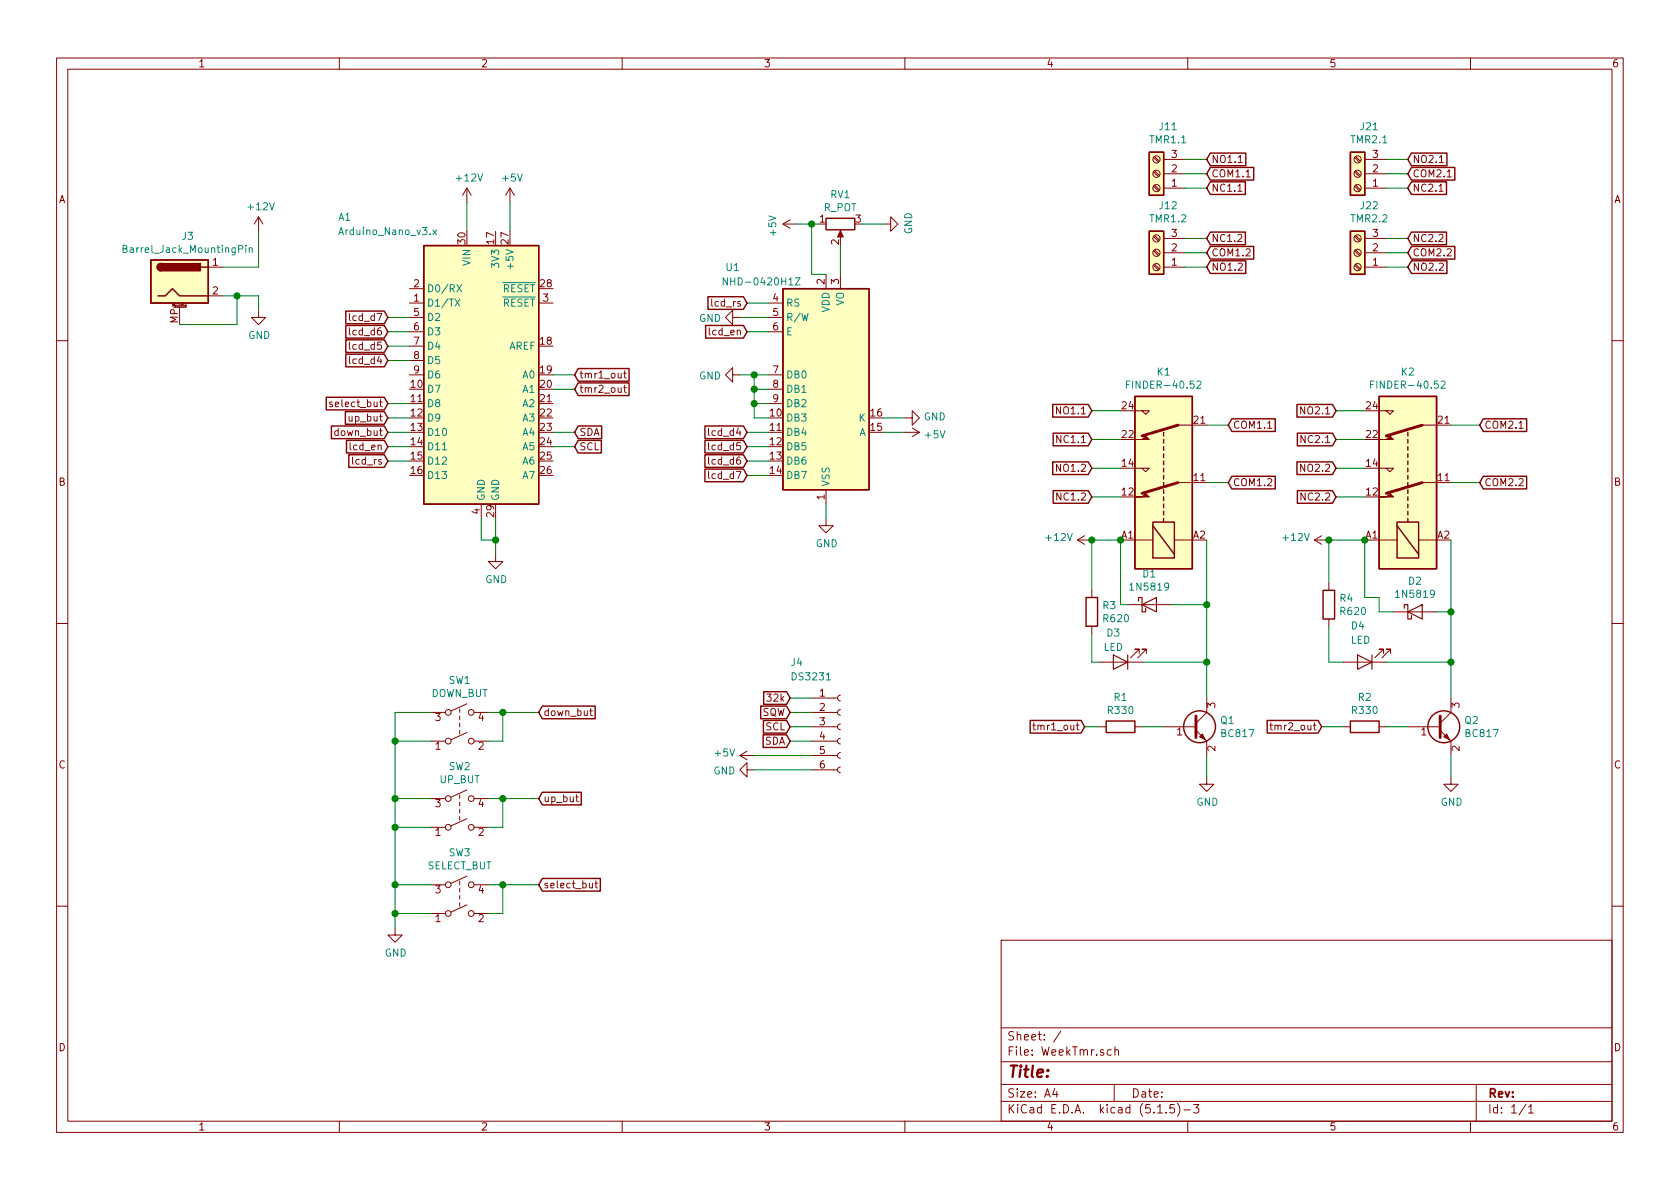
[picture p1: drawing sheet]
EESchema Schematic File Version 4
EELAYER 30 0
EELAYER END
$Descr A4 11693 8268
encoding utf-8
Sheet 1 1
Title ""
Date ""
Rev ""
Comp ""
Comment1 ""
Comment2 ""
Comment3 ""
Comment4 ""
$EndDescr
$Comp
L MCU_Module:Arduino_Nano_v3.x A1
U 1 1
P 3350 2600
F 0 "A1" H 2400 3700 50  0000 C CNN
F 1 "Arduino_Nano_v3.x" H 2700 3600 50  0000 C CNN
F 2 "KiCad_Library:Arduino_Nano_direct_Slot" H 3350 2600 50  0001 C CIN
F 3 "http://www.mouser.com/pdfdocs/Gravitech_Arduino_Nano3_0.pdf" H 3350 2600 50  0001 C CNN
	1    3350 2600
	1    0    0    -1  
$EndComp
$Comp
L Connector:Barrel_Jack_MountingPin J3
U 1 1
P 1250 1950
F 0 "J3" H 1307 2267 50  0000 C CNN
F 1 "Barrel_Jack_MountingPin" H 1307 2176 50  0000 C CNN
F 2 "KiCad_Library:BarrelJack_Horizontal_comet" H 1300 1910 50  0001 C CNN
F 3 "~" H 1300 1910 50  0001 C CNN
	1    1250 1950
	1    0    0    -1  
$EndComp
$Comp
L Device:R_POT RV1
U 1 1
P 5850 1550
F 0 "RV1" V 5643 1550 50  0000 C CNN
F 1 "R_POT" V 5734 1550 50  0000 C CNN
F 2 "KiCad_Library:Pot_custom" H 5850 1550 50  0001 C CNN
F 3 "~" H 5850 1550 50  0001 C CNN
	1    5850 1550
	0    -1   1    0   
$EndComp
$Comp
L Switch:SW_DPST SW1
U 1 1
P 3200 5050
F 0 "SW1" H 3200 5375 50  0000 C CNN
F 1 "DOWN_BUT" H 3200 5284 50  0000 C CNN
F 2 "KiCad_Library:SW_Button" H 3200 5050 50  0001 C CNN
F 3 "~" H 3200 5050 50  0001 C CNN
	1    3200 5050
	1    0    0    -1  
$EndComp
$Comp
L Switch:SW_DPST SW2
U 1 1
P 3200 5650
F 0 "SW2" H 3200 5975 50  0000 C CNN
F 1 "UP_BUT" H 3200 5884 50  0000 C CNN
F 2 "KiCad_Library:SW_Button" H 3200 5650 50  0001 C CNN
F 3 "~" H 3200 5650 50  0001 C CNN
	1    3200 5650
	1    0    0    -1  
$EndComp
$Comp
L Switch:SW_DPST SW3
U 1 1
P 3200 6250
F 0 "SW3" H 3200 6575 50  0000 C CNN
F 1 "SELECT_BUT" H 3200 6484 50  0000 C CNN
F 2 "KiCad_Library:SW_Button" H 3200 6250 50  0001 C CNN
F 3 "~" H 3200 6250 50  0001 C CNN
	1    3200 6250
	1    0    0    -1  
$EndComp
$Comp
L power:GND #PWR0101
U 1 1
P 1800 2150
F 0 "#PWR0101" H 1800 1900 50  0001 C CNN
F 1 "GND" H 1805 1977 50  0000 C CNN
F 2 "" H 1800 2150 50  0001 C CNN
F 3 "" H 1800 2150 50  0001 C CNN
	1    1800 2150
	1    0    0    -1  
$EndComp
$Comp
L power:+12V #PWR0102
U 1 1
P 1800 1600
F 0 "#PWR0102" H 1800 1450 50  0001 C CNN
F 1 "+12V" H 1815 1773 50  0000 C CNN
F 2 "" H 1800 1600 50  0001 C CNN
F 3 "" H 1800 1600 50  0001 C CNN
	1    1800 1600
	1    0    0    -1  
$EndComp
Wire Wire Line
	1550 2050 1650 2050
Wire Wire Line
	1800 2050 1800 2150
Wire Wire Line
	1550 1850 1800 1850
Wire Wire Line
	1800 1850 1800 1600
$Comp
L power:+5V #PWR0103
U 1 1
P 3550 1400
F 0 "#PWR0103" H 3550 1250 50  0001 C CNN
F 1 "+5V" H 3565 1573 50  0000 C CNN
F 2 "" H 3550 1400 50  0001 C CNN
F 3 "" H 3550 1400 50  0001 C CNN
	1    3550 1400
	1    0    0    -1  
$EndComp
Wire Wire Line
	3550 1600 3550 1400
$Comp
L power:+5V #PWR0104
U 1 1
P 5550 1550
F 0 "#PWR0104" H 5550 1400 50  0001 C CNN
F 1 "+5V" H 5565 1723 50  0000 C CNN
F 2 "" H 5550 1550 50  0001 C CNN
F 3 "" H 5550 1550 50  0001 C CNN
	1    5550 1550
	0    -1   1    0   
$EndComp
Wire Wire Line
	5550 1550 5650 1550
Wire Wire Line
	5850 1700 5850 1900
Wire Wire Line
	5650 1900 5650 1550
Wire Wire Line
	5650 1900 5750 1900
Connection ~ 5650 1550
Wire Wire Line
	5650 1550 5700 1550
$Comp
L power:GND #PWR0105
U 1 1
P 6150 1550
F 0 "#PWR0105" H 6150 1300 50  0001 C CNN
F 1 "GND" H 6155 1377 50  0000 C CNN
F 2 "" H 6150 1550 50  0001 C CNN
F 3 "" H 6150 1550 50  0001 C CNN
	1    6150 1550
	0    -1   -1   0   
$EndComp
Wire Wire Line
	6000 1550 6150 1550
$Comp
L Display_Character:NHD-0420H1Z U1
U 1 1
P 5750 2700
F 0 "U1" H 5100 3550 50  0000 C CNN
F 1 "NHD-0420H1Z" H 5300 3450 50  0000 C CNN
F 2 "KiCad_Library:LCD_4x20_Stoian" H 5750 1800 50  0001 C CNN
F 3 "http://www.newhavendisplay.com/specs/NHD-0420H1Z-FSW-GBW-33V3.pdf" H 5850 2600 50  0001 C CNN
	1    5750 2700
	1    0    0    -1  
$EndComp
$Comp
L power:GND #PWR0106
U 1 1
P 5750 3600
F 0 "#PWR0106" H 5750 3350 50  0001 C CNN
F 1 "GND" H 5755 3427 50  0000 C CNN
F 2 "" H 5750 3600 50  0001 C CNN
F 3 "" H 5750 3600 50  0001 C CNN
	1    5750 3600
	1    0    0    -1  
$EndComp
Wire Wire Line
	5750 3500 5750 3600
$Comp
L Transistor_BJT:BC817 Q1
U 1 1
P 8300 5050
F 0 "Q1" H 8491 5096 50  0000 L CNN
F 1 "BC817" H 8491 5005 50  0000 L CNN
F 2 "Package_TO_SOT_SMD:SOT-23" H 8500 4975 50  0001 L CIN
F 3 "http://www.fairchildsemi.com/ds/BC/BC817.pdf" H 8300 5050 50  0001 L CNN
	1    8300 5050
	1    0    0    -1  
$EndComp
$Comp
L Transistor_BJT:BC817 Q2
U 1 1
P 10000 5050
F 0 "Q2" H 10191 5096 50  0000 L CNN
F 1 "BC817" H 10191 5005 50  0000 L CNN
F 2 "Package_TO_SOT_SMD:SOT-23" H 10200 4975 50  0001 L CIN
F 3 "http://www.fairchildsemi.com/ds/BC/BC817.pdf" H 10000 5050 50  0001 L CNN
	1    10000 5050
	1    0    0    -1  
$EndComp
$Comp
L power:GND #PWR0107
U 1 1
P 10100 5400
F 0 "#PWR0107" H 10100 5150 50  0001 C CNN
F 1 "GND" H 10105 5227 50  0000 C CNN
F 2 "" H 10100 5400 50  0001 C CNN
F 3 "" H 10100 5400 50  0001 C CNN
	1    10100 5400
	1    0    0    -1  
$EndComp
$Comp
L power:GND #PWR0108
U 1 1
P 8400 5400
F 0 "#PWR0108" H 8400 5150 50  0001 C CNN
F 1 "GND" H 8405 5227 50  0000 C CNN
F 2 "" H 8400 5400 50  0001 C CNN
F 3 "" H 8400 5400 50  0001 C CNN
	1    8400 5400
	1    0    0    -1  
$EndComp
Wire Wire Line
	8400 5250 8400 5400
Wire Wire Line
	10100 5250 10100 5400
Wire Wire Line
	10100 4600 10100 4850
Wire Wire Line
	8400 3750 8400 4200
Wire Wire Line
	7800 4200 7800 3750
Text GLabel 4000 2600 2    50   Input ~ 0
tmr1_out
Text GLabel 4000 2700 2    50   Input ~ 0
tmr2_out
Wire Wire Line
	3850 2600 4000 2600
Wire Wire Line
	3850 2700 4000 2700
Wire Wire Line
	1250 2250 1650 2250
Wire Wire Line
	1650 2250 1650 2050
Connection ~ 1650 2050
Wire Wire Line
	1650 2050 1800 2050
Text GLabel 2700 3000 0    50   Input ~ 0
down_but
Text GLabel 2700 2900 0    50   Input ~ 0
up_but
Text GLabel 2700 2800 0    50   Input ~ 0
select_but
Wire Wire Line
	2700 2800 2850 2800
Wire Wire Line
	2700 2900 2850 2900
Wire Wire Line
	2700 3000 2850 3000
Text GLabel 2700 3200 0    50   Input ~ 0
lcd_rs
Text GLabel 2700 3100 0    50   Input ~ 0
lcd_en
Text GLabel 2700 2500 0    50   Input ~ 0
lcd_d4
Text GLabel 2700 2400 0    50   Input ~ 0
lcd_d5
Text GLabel 2700 2300 0    50   Input ~ 0
lcd_d6
Text GLabel 2700 2200 0    50   Input ~ 0
lcd_d7
Wire Wire Line
	2700 2200 2850 2200
Wire Wire Line
	2700 2300 2850 2300
Wire Wire Line
	2700 2400 2850 2400
Wire Wire Line
	2700 2500 2850 2500
$Comp
L power:GND #PWR0109
U 1 1
P 3450 3850
F 0 "#PWR0109" H 3450 3600 50  0001 C CNN
F 1 "GND" H 3455 3677 50  0000 C CNN
F 2 "" H 3450 3850 50  0001 C CNN
F 3 "" H 3450 3850 50  0001 C CNN
	1    3450 3850
	1    0    0    -1  
$EndComp
Wire Wire Line
	3350 3600 3350 3750
Wire Wire Line
	3350 3750 3450 3750
Wire Wire Line
	3450 3750 3450 3850
Wire Wire Line
	3450 3600 3450 3750
Connection ~ 3450 3750
Text GLabel 5200 3300 0    50   Input ~ 0
lcd_d7
Text GLabel 5200 3200 0    50   Input ~ 0
lcd_d6
Text GLabel 5200 3100 0    50   Input ~ 0
lcd_d5
Text GLabel 5200 3000 0    50   Input ~ 0
lcd_d4
Wire Wire Line
	5200 3000 5350 3000
Wire Wire Line
	5200 3100 5350 3100
Wire Wire Line
	5200 3200 5350 3200
Wire Wire Line
	5200 3300 5350 3300
Text GLabel 5200 2100 0    50   Input ~ 0
lcd_rs
Text GLabel 5200 2300 0    50   Input ~ 0
lcd_en
Wire Wire Line
	5200 2300 5350 2300
Wire Wire Line
	5200 2100 5350 2100
$Comp
L power:GND #PWR0110
U 1 1
P 5150 2200
F 0 "#PWR0110" H 5150 1950 50  0001 C CNN
F 1 "GND" V 5155 2072 50  0000 R CNN
F 2 "" H 5150 2200 50  0001 C CNN
F 3 "" H 5150 2200 50  0001 C CNN
	1    5150 2200
	0    1    1    0   
$EndComp
Wire Wire Line
	5150 2200 5350 2200
$Comp
L power:GND #PWR0111
U 1 1
P 5150 2600
F 0 "#PWR0111" H 5150 2350 50  0001 C CNN
F 1 "GND" V 5155 2472 50  0000 R CNN
F 2 "" H 5150 2600 50  0001 C CNN
F 3 "" H 5150 2600 50  0001 C CNN
	1    5150 2600
	0    1    1    0   
$EndComp
Wire Wire Line
	5150 2600 5250 2600
Wire Wire Line
	5250 2600 5250 2700
Wire Wire Line
	5250 2900 5350 2900
Connection ~ 5250 2600
Wire Wire Line
	5250 2600 5350 2600
Wire Wire Line
	5350 2800 5250 2800
Connection ~ 5250 2800
Wire Wire Line
	5250 2800 5250 2900
Wire Wire Line
	5350 2700 5250 2700
Connection ~ 5250 2700
Wire Wire Line
	5250 2700 5250 2800
$Comp
L power:GND #PWR0112
U 1 1
P 6300 2900
F 0 "#PWR0112" H 6300 2650 50  0001 C CNN
F 1 "GND" V 6305 2772 50  0000 R CNN
F 2 "" H 6300 2900 50  0001 C CNN
F 3 "" H 6300 2900 50  0001 C CNN
	1    6300 2900
	0    -1   -1   0   
$EndComp
$Comp
L power:+5V #PWR0113
U 1 1
P 6300 3000
F 0 "#PWR0113" H 6300 2850 50  0001 C CNN
F 1 "+5V" V 6315 3128 50  0000 L CNN
F 2 "" H 6300 3000 50  0001 C CNN
F 3 "" H 6300 3000 50  0001 C CNN
	1    6300 3000
	0    1    1    0   
$EndComp
Wire Wire Line
	6150 2900 6300 2900
Wire Wire Line
	6150 3000 6300 3000
$Comp
L Device:R R1
U 1 1
P 7800 5050
F 0 "R1" V 7593 5050 50  0000 C CNN
F 1 "R330" V 7684 5050 50  0000 C CNN
F 2 "Resistor_THT:R_Axial_DIN0207_L6.3mm_D2.5mm_P15.24mm_Horizontal" V 7730 5050 50  0001 C CNN
F 3 "~" H 7800 5050 50  0001 C CNN
	1    7800 5050
	0    1    1    0   
$EndComp
Wire Wire Line
	7950 5050 8100 5050
Text GLabel 7550 5050 0    50   Input ~ 0
tmr1_out
Text GLabel 9200 5050 0    50   Input ~ 0
tmr2_out
Wire Wire Line
	9200 5050 9350 5050
$Comp
L power:+12V #PWR0114
U 1 1
P 9250 3750
F 0 "#PWR0114" H 9250 3600 50  0001 C CNN
F 1 "+12V" V 9265 3878 50  0000 L CNN
F 2 "" H 9250 3750 50  0001 C CNN
F 3 "" H 9250 3750 50  0001 C CNN
	1    9250 3750
	0    -1   -1   0   
$EndComp
$Comp
L power:+12V #PWR0115
U 1 1
P 7600 3750
F 0 "#PWR0115" H 7600 3600 50  0001 C CNN
F 1 "+12V" V 7615 3878 50  0000 L CNN
F 2 "" H 7600 3750 50  0001 C CNN
F 3 "" H 7600 3750 50  0001 C CNN
	1    7600 3750
	0    -1   -1   0   
$EndComp
Wire Wire Line
	7600 3750 7800 3750
Wire Wire Line
	9250 3750 9500 3750
Wire Wire Line
	2700 3100 2850 3100
Wire Wire Line
	2700 3200 2850 3200
$Comp
L power:+12V #PWR0116
U 1 1
P 3250 1400
F 0 "#PWR0116" H 3250 1250 50  0001 C CNN
F 1 "+12V" H 3265 1573 50  0000 C CNN
F 2 "" H 3250 1400 50  0001 C CNN
F 3 "" H 3250 1400 50  0001 C CNN
	1    3250 1400
	1    0    0    -1  
$EndComp
Wire Wire Line
	3250 1400 3250 1600
Wire Wire Line
	9650 5050 9800 5050
$Comp
L Device:R R2
U 1 1
P 9500 5050
F 0 "R2" V 9293 5050 50  0000 C CNN
F 1 "R330" V 9384 5050 50  0000 C CNN
F 2 "Resistor_THT:R_Axial_DIN0207_L6.3mm_D2.5mm_P15.24mm_Horizontal" V 9430 5050 50  0001 C CNN
F 3 "~" H 9500 5050 50  0001 C CNN
	1    9500 5050
	0    1    1    0   
$EndComp
Wire Wire Line
	7550 5050 7650 5050
$Comp
L power:GND #PWR0117
U 1 1
P 2750 6450
F 0 "#PWR0117" H 2750 6200 50  0001 C CNN
F 1 "GND" H 2755 6277 50  0000 C CNN
F 2 "" H 2750 6450 50  0001 C CNN
F 3 "" H 2750 6450 50  0001 C CNN
	1    2750 6450
	1    0    0    -1  
$EndComp
Wire Wire Line
	2750 6450 2750 6350
Wire Wire Line
	2750 4950 3000 4950
Wire Wire Line
	3000 5150 2750 5150
Connection ~ 2750 5150
Wire Wire Line
	2750 5150 2750 4950
Wire Wire Line
	3000 5550 2750 5550
Connection ~ 2750 5550
Wire Wire Line
	2750 5550 2750 5150
Wire Wire Line
	3000 5750 2750 5750
Connection ~ 2750 5750
Wire Wire Line
	2750 5750 2750 5550
Wire Wire Line
	3000 6150 2750 6150
Connection ~ 2750 6150
Wire Wire Line
	2750 6150 2750 5750
Wire Wire Line
	3000 6350 2750 6350
Connection ~ 2750 6350
Wire Wire Line
	2750 6350 2750 6150
Text GLabel 3750 4950 2    50   Input ~ 0
down_but
Text GLabel 3750 5550 2    50   Input ~ 0
up_but
Text GLabel 3750 6150 2    50   Input ~ 0
select_but
Wire Wire Line
	3400 4950 3500 4950
Wire Wire Line
	3400 5150 3500 5150
Wire Wire Line
	3500 5150 3500 4950
Connection ~ 3500 4950
Wire Wire Line
	3500 4950 3750 4950
Wire Wire Line
	3400 5550 3500 5550
Wire Wire Line
	3400 5750 3500 5750
Wire Wire Line
	3500 5750 3500 5550
Connection ~ 3500 5550
Wire Wire Line
	3500 5550 3750 5550
Wire Wire Line
	3400 6150 3500 6150
Wire Wire Line
	3400 6350 3500 6350
Wire Wire Line
	3500 6350 3500 6150
Connection ~ 3500 6150
Wire Wire Line
	3500 6150 3750 6150
$Comp
L Connector:Conn_01x06_Female J4
U 1 1
P 5850 5050
F 0 "J4" H 5500 5500 50  0000 L CNN
F 1 "DS3231" H 5500 5400 50  0000 L CNN
F 2 "KiCad_Library:DS3231_RTC_Module" H 5850 5050 50  0001 C CNN
F 3 "~" H 5850 5050 50  0001 C CNN
	1    5850 5050
	1    0    0    -1  
$EndComp
Text GLabel 5500 4850 0    50   Input ~ 0
32k
Text GLabel 5500 4950 0    50   Input ~ 0
SQW
Text GLabel 5500 5050 0    50   Input ~ 0
SCL
Text GLabel 5500 5150 0    50   Input ~ 0
SDA
$Comp
L power:+5V #PWR0118
U 1 1
P 5250 5250
F 0 "#PWR0118" H 5250 5100 50  0001 C CNN
F 1 "+5V" V 5265 5378 50  0000 L CNN
F 2 "" H 5250 5250 50  0001 C CNN
F 3 "" H 5250 5250 50  0001 C CNN
	1    5250 5250
	0    -1   -1   0   
$EndComp
$Comp
L power:GND #PWR0119
U 1 1
P 5250 5350
F 0 "#PWR0119" H 5250 5100 50  0001 C CNN
F 1 "GND" V 5255 5222 50  0000 R CNN
F 2 "" H 5250 5350 50  0001 C CNN
F 3 "" H 5250 5350 50  0001 C CNN
	1    5250 5350
	0    1    1    0   
$EndComp
Wire Wire Line
	5500 4850 5650 4850
Wire Wire Line
	5500 4950 5650 4950
Wire Wire Line
	5500 5050 5650 5050
Wire Wire Line
	5500 5150 5650 5150
Wire Wire Line
	5250 5250 5650 5250
Wire Wire Line
	5250 5350 5650 5350
Text GLabel 4000 3000 2    50   Input ~ 0
SDA
Text GLabel 4000 3100 2    50   Input ~ 0
SCL
Wire Wire Line
	3850 3000 4000 3000
Wire Wire Line
	3850 3100 4000 3100
$Comp
L Device:LED D3
U 1 1
P 7800 4600
F 0 "D3" H 7850 4400 50  0000 C CNN
F 1 "LED" H 7850 4500 50  0000 C CNN
F 2 "LED_THT:LED_D5.0mm_Clear" H 7800 4600 50  0001 C CNN
F 3 "~" H 7800 4600 50  0001 C CNN
	1    7800 4600
	-1   0    0    1   
$EndComp
$Comp
L Device:LED D4
U 1 1
P 9500 4600
F 0 "D4" H 9600 4350 50  0000 R CNN
F 1 "LED" H 9600 4450 50  0000 R CNN
F 2 "LED_THT:LED_D5.0mm_Clear" H 9500 4600 50  0001 C CNN
F 3 "~" H 9500 4600 50  0001 C CNN
	1    9500 4600
	-1   0    0    1   
$EndComp
$Comp
L Device:R R4
U 1 1
P 9250 4200
F 0 "R4" H 9320 4246 50  0000 L CNN
F 1 "R620" H 9320 4155 50  0000 L CNN
F 2 "Resistor_SMD:R_0805_2012Metric_Pad1.15x1.40mm_HandSolder" V 9180 4200 50  0001 C CNN
F 3 "~" H 9250 4200 50  0001 C CNN
	1    9250 4200
	1    0    0    -1  
$EndComp
$Comp
L Device:R R3
U 1 1
P 7600 4250
F 0 "R3" H 7670 4296 50  0000 L CNN
F 1 "R620" H 7670 4205 50  0000 L CNN
F 2 "Resistor_SMD:R_0805_2012Metric_Pad1.15x1.40mm_HandSolder" V 7530 4250 50  0001 C CNN
F 3 "~" H 7600 4250 50  0001 C CNN
	1    7600 4250
	1    0    0    -1  
$EndComp
Wire Wire Line
	8400 4200 8400 4600
Connection ~ 8400 4200
Wire Wire Line
	7950 4600 8400 4600
Connection ~ 8400 4600
Wire Wire Line
	8400 4600 8400 4850
Wire Wire Line
	7650 4600 7600 4600
Wire Wire Line
	7600 4600 7600 4400
Wire Wire Line
	7600 4100 7600 3750
Connection ~ 7600 3750
Wire Wire Line
	9250 4350 9250 4600
Wire Wire Line
	9250 4600 9350 4600
Wire Wire Line
	9650 4600 10100 4600
Connection ~ 10100 4600
$Comp
L Relay:FINDER-40.52 K1
U 1 1
P 8100 3350
F 0 "K1" V 8867 3350 50  0000 C CNN
F 1 "FINDER-40.52" V 8776 3350 50  0000 C CNN
F 2 "Relay_THT:Relay_DPDT_Finder_40.52" H 9450 3320 50  0001 C CNN
F 3 "http://gfinder.findernet.com/assets/Series/353/S40EN.pdf" H 8100 3350 50  0001 C CNN
	1    8100 3350
	0    -1   -1   0   
$EndComp
Connection ~ 7800 3750
$Comp
L Relay:FINDER-40.52 K2
U 1 1
P 9800 3350
F 0 "K2" V 10567 3350 50  0000 C CNN
F 1 "FINDER-40.52" V 10476 3350 50  0000 C CNN
F 2 "Relay_THT:Relay_DPDT_Finder_40.52" H 11150 3320 50  0001 C CNN
F 3 "http://gfinder.findernet.com/assets/Series/353/S40EN.pdf" H 9800 3350 50  0001 C CNN
	1    9800 3350
	0    -1   -1   0   
$EndComp
Wire Wire Line
	9500 4150 9500 3750
Connection ~ 9500 3750
Wire Wire Line
	9250 4050 9250 3750
Connection ~ 9250 3750
Text GLabel 8550 2950 2    50   Input ~ 0
COM1.1
Text GLabel 8550 3350 2    50   Input ~ 0
COM1.2
Text GLabel 7600 2850 0    50   Input ~ 0
NO1.1
Text GLabel 7600 3050 0    50   Input ~ 0
NC1.1
Text GLabel 7600 3250 0    50   Input ~ 0
NO1.2
Text GLabel 7600 3450 0    50   Input ~ 0
NC1.2
Wire Wire Line
	7600 2850 7800 2850
Wire Wire Line
	7600 3050 7800 3050
Wire Wire Line
	7600 3250 7800 3250
Wire Wire Line
	7600 3450 7800 3450
Wire Wire Line
	8400 2950 8550 2950
Wire Wire Line
	8400 3350 8550 3350
$Comp
L Connector:Screw_Terminal_01x03 J21
U 1 1
P 9450 1200
F 0 "J21" H 9368 875 50  0000 C CNN
F 1 "TMR2.1" H 9368 966 50  0000 C CNN
F 2 "KiCad_Library:COMET_2EDGR-5.08-14-00AH" H 9450 1200 50  0001 C CNN
F 3 "~" H 9450 1200 50  0001 C CNN
	1    9450 1200
	-1   0    0    1   
$EndComp
$Comp
L Connector:Screw_Terminal_01x03 J22
U 1 1
P 9450 1750
F 0 "J22" H 9368 1425 50  0000 C CNN
F 1 "TMR2.2" H 9368 1516 50  0000 C CNN
F 2 "KiCad_Library:COMET_2EDGR-5.08-14-00AH" H 9450 1750 50  0001 C CNN
F 3 "~" H 9450 1750 50  0001 C CNN
	1    9450 1750
	-1   0    0    1   
$EndComp
$Comp
L Connector:Screw_Terminal_01x03 J11
U 1 1
P 8050 1200
F 0 "J11" H 7968 875 50  0000 C CNN
F 1 "TMR1.1" H 7968 966 50  0000 C CNN
F 2 "KiCad_Library:COMET_2EDGR-5.08-14-00AH" H 8050 1200 50  0001 C CNN
F 3 "~" H 8050 1200 50  0001 C CNN
	1    8050 1200
	-1   0    0    1   
$EndComp
$Comp
L Connector:Screw_Terminal_01x03 J12
U 1 1
P 8050 1750
F 0 "J12" H 7968 1425 50  0000 C CNN
F 1 "TMR1.2" H 7968 1516 50  0000 C CNN
F 2 "KiCad_Library:COMET_2EDGR-5.08-14-00AH" H 8050 1750 50  0001 C CNN
F 3 "~" H 8050 1750 50  0001 C CNN
	1    8050 1750
	-1   0    0    1   
$EndComp
Text GLabel 9300 2850 0    50   Input ~ 0
NO2.1
Text GLabel 9300 3050 0    50   Input ~ 0
NC2.1
Text GLabel 9300 3250 0    50   Input ~ 0
NO2.2
Text GLabel 9300 3450 0    50   Input ~ 0
NC2.2
Text GLabel 10300 2950 2    50   Input ~ 0
COM2.1
Text GLabel 10300 3350 2    50   Input ~ 0
COM2.2
Wire Wire Line
	9300 2850 9500 2850
Wire Wire Line
	9300 3050 9500 3050
Wire Wire Line
	9300 3250 9500 3250
Wire Wire Line
	9300 3450 9500 3450
Wire Wire Line
	10100 2950 10300 2950
Wire Wire Line
	10100 3350 10300 3350
Text GLabel 8400 1750 2    50   Input ~ 0
COM1.2
Text GLabel 8400 1200 2    50   Input ~ 0
COM1.1
Text GLabel 9800 1200 2    50   Input ~ 0
COM2.1
Text GLabel 9800 1750 2    50   Input ~ 0
COM2.2
Text GLabel 8400 1300 2    50   Input ~ 0
NO1.1
Text GLabel 8400 1100 2    50   Input ~ 0
NC1.1
Wire Wire Line
	8250 1200 8400 1200
Text GLabel 8400 1650 2    50   Input ~ 0
NO1.2
Text GLabel 8400 1850 2    50   Input ~ 0
NC1.2
Text GLabel 9800 1300 2    50   Input ~ 0
NO2.1
Text GLabel 9800 1100 2    50   Input ~ 0
NC2.1
Wire Wire Line
	9650 1200 9800 1200
Text GLabel 9800 1650 2    50   Input ~ 0
NO2.2
Text GLabel 9800 1850 2    50   Input ~ 0
NC2.2
Wire Wire Line
	9650 1750 9800 1750
Wire Wire Line
	8250 1750 8400 1750
$Comp
L Diode:1N5819 D2
U 1 1
P 9850 4250
F 0 "D2" H 9850 4466 50  0000 C CNN
F 1 "1N5819" H 9850 4375 50  0000 C CNN
F 2 "Diode_THT:D_DO-41_SOD81_P10.16mm_Horizontal" H 9850 4075 50  0001 C CNN
F 3 "http://www.vishay.com/docs/88525/1n5817.pdf" H 9850 4250 50  0001 C CNN
	1    9850 4250
	1    0    0    -1  
$EndComp
$Comp
L Diode:1N5819 D1
U 1 1
P 8000 4200
F 0 "D1" H 8000 4416 50  0000 C CNN
F 1 "1N5819" H 8000 4325 50  0000 C CNN
F 2 "Diode_THT:D_DO-41_SOD81_P10.16mm_Horizontal" H 8000 4025 50  0001 C CNN
F 3 "http://www.vishay.com/docs/88525/1n5817.pdf" H 8000 4200 50  0001 C CNN
	1    8000 4200
	1    0    0    -1  
$EndComp
Wire Wire Line
	7800 4200 7850 4200
Wire Wire Line
	8150 4200 8400 4200
Wire Wire Line
	10100 3750 10100 4250
Wire Wire Line
	9500 4150 9600 4150
Wire Wire Line
	9600 4150 9600 4250
Wire Wire Line
	9600 4250 9700 4250
Wire Wire Line
	10000 4250 10100 4250
Connection ~ 10100 4250
Wire Wire Line
	10100 4250 10100 4600
Wire Wire Line
	8250 1100 8400 1100
Wire Wire Line
	8250 1300 8400 1300
Wire Wire Line
	8250 1650 8400 1650
Wire Wire Line
	8250 1850 8400 1850
Wire Wire Line
	9650 1100 9800 1100
Wire Wire Line
	9650 1300 9800 1300
Wire Wire Line
	9650 1650 9800 1650
Wire Wire Line
	9650 1850 9800 1850
$EndSCHEMATC
